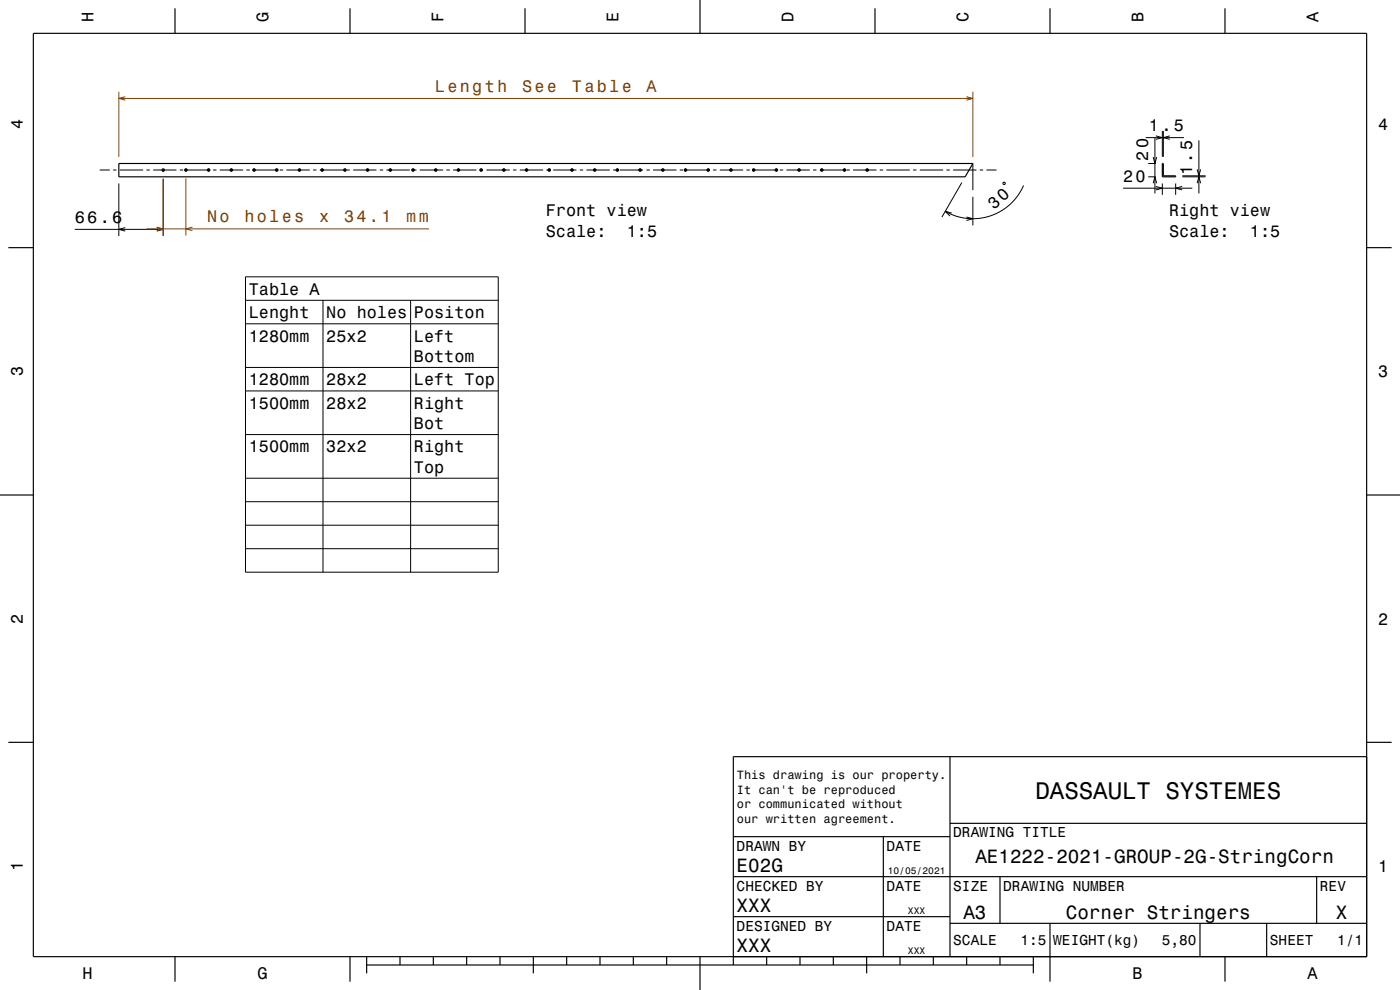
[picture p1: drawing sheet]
<svg xmlns="http://www.w3.org/2000/svg" width="420mm" height="297mm" viewBox="0 0 420 297" stroke-linecap="round" stroke-linejoin="round" font-family="sans-serif">
<g fill="none" stroke="#000" stroke-width=".3">
<path d="M348.7 39.3v7.7M349 39.3v7.7M29.9 51h3M33.9 51h1M35.6 55v15.8M35.9 51h7M43.9 51h1M45.9 51h7M49 51v.6M49 53.6v17.2M53.9 51h1M55.3 51h7.8"/>
<path d="M55.8 50.5v1M62.6 50.5v1M63.9 51h1M65.9 51h7M69.4 50.5v1M73.9 51h1M75.7 51h7.8M76.2 50.5v1M83 50.5v1M83.9 51h1M85.9 51h7M89.8 50.5v1"/>
<path d="M93.9 51h1M95.9 51h9M96.7 50.5v1M103.5 50.5v1M105.9 51h7M110.3 50.5v1M113.9 51h1M115.9 51h7M117.1 50.5v1M123.4 51h1.5M123.9 50.5v1M125.9 51h7"/>
<path d="M130.7 50.5v1M133.9 51h1M135.9 51h7M137.5 50.5v1M143.9 51h1M144.3 50.5v1M145.9 51h7M151.2 50.5v1M153.9 51h1M155.9 51h7M158 50.5v1M163.9 51h1.3"/>
<path d="M164.8 50.5v1M165.9 51h7M171.6 50.5v1M173.9 51h1M175.9 51h7M178.4 50.5v1M183.9 51h1.8M185.2 50.5v1M185.9 51h7M192 50.5v1M193.9 51h1M195.9 51h7"/>
<path d="M198.8 50.5v1M203.9 51h1M205.2 51h7.7M205.7 50.5v1M212.5 50.5v1M213.9 51h1M215.9 51h7M219.3 50.5v1M223.9 51h1M225.6 51h7.8M226.1 50.5v1M232.9 50.5v1"/>
<path d="M233.9 51h1M235.9 51h7M239.7 50.5v1M243.9 51h1M245.9 51h7.9M246.5 50.5v1M253.3 50.5v1M253.9 51h1M255.9 51h7M260.2 50.5v1M263.9 51h1M265.9 51h7"/>
<path d="M273.9 51h1M275.9 51h7M283.9 51h1M285.9 51h7M288.6 54.8l-6 10.3M291.9 49v8M291.9 59v8.6M293.9 51h1M295.9 51h3.1M300.9 54.8l.5-.1 .2 .5-.5 .1zM307.1 55.6l-1.7 3-2.3 2.6-2.8 2.1-3.2 1.5-3.7 .7h-3.2l-3.2-.6-3.4-1.5M336.9 56.5h20.8"/>
<path d="M343.7 41.3h11.5M344.5 53h2.2M344.5 49h2.2M346 55l.5-2 .5 2M346 47.1l.5 1.9 .5-1.9M346.5 41.4v16.6M346.8 55.9l1.9 .6-1.9 .5M346.8 40.8l1.9 .5-1.9 .5M348.7 55v3.5M350.9 40.8l-1.9 .5 1.9 .5M352.7 55v3.5M354.6 55.9l-1.9 .6 1.9 .5"/>
<path d="M354.7 53h7M354.7 52.7h7M359.2 50.8l.5 1.9 .5-1.9M359.2 55l.5-2 .5 2M359.7 42.1v15.9M22.4 68.8h26.6M37.6 68.3l-2 .5 2 .5M47 68.3l2 .5-2 .5M285.5 63.9l-1.9-.5 1.4 1.4M289.9 65.1l2 .5-2 .5M73.6 83h75.9v88.7h-75.9zM73.6 90.1h75.9"/>
<path d="M73.6 97.1h75.9M96.9 90.1v81.6M123.2 90.1v81.6M73.6 110.2h75.9M73.6 117.3h75.9M73.6 130.4h75.9M73.6 143.5h75.9M73.6 150.5h75.9M73.6 157.6h75.9M73.6 164.6h75.9"/>
</g>
<path d="M35.6 27.5v19.5M35.6 29.5h256.3M37.6 29l-2 .5 2 .6M289.9 29l2 .5-2 .6M291.9 27.5v19.5M49 53.6v17.1M55.8 53.5v17.2M44 68.7h84.7M47 68.1l2 .6-2 .5M57.7 68.1l-1.9 .6 1.9 .5" fill="none" stroke="#804000" stroke-width=".3"/>
<g fill="none" stroke="#000" stroke-width=".35">
<path d="M10 10h400v277h-400zM52.5 2.5v7.5M105 2.5v7.5M157.5 2.5v7.5M210 0v10M262.5 2.5v7.5M315 2.5v7.5M367.5 2.5v7.5M35.6 49h256.3l-2.4 4h-253.9zM348.7 49h.3v3.7h3.7v.3h-4zM2.5 74.3h7.5M410 74.3h7.5"/>
<path d="M0 148.5h10M410 148.5h10M2.5 222.7h7.5M285 227v60M410 222.7h7.5M410 227h-190v62.5M220 251h65M265 251v36M285 247h125M220 275h65M220 263h190M285 277h125"/>
<path d="M300 263v14M315 277v17.5M360 277v10M380 277v10M395 263v14M52.5 287v7.5M105 287v7.5M110 289.5h200M110 287v5M120 287v2.5M130 287v2.5M140 287v2.5"/>
<path d="M150 287v2.5M160 287v5M170 287v2.5M180 287v2.5M190 287v2.5M200 287v2.5M210 287v10M230 287v2.5M240 287v2.5M250 287v2.5M260 287v5M270 287v2.5"/>
<path d="M280 287v2.5M290 287v2.5M300 287v2.5M310 287v5M367.5 287v7.5"/>
<circle cx="49" cy="51" r=".36"/>
<circle cx="55.8" cy="51" r=".36"/>
<circle cx="62.6" cy="51" r=".36"/>
<circle cx="69.4" cy="51" r=".36"/>
<circle cx="76.2" cy="51" r=".36"/>
<circle cx="83" cy="51" r=".36"/>
<circle cx="89.8" cy="51" r=".36"/>
<circle cx="96.7" cy="51" r=".36"/>
<circle cx="103.5" cy="51" r=".36"/>
<circle cx="110.3" cy="51" r=".36"/>
<circle cx="117.1" cy="51" r=".36"/>
<circle cx="123.9" cy="51" r=".36"/>
<circle cx="130.7" cy="51" r=".36"/>
<circle cx="137.5" cy="51" r=".36"/>
<circle cx="144.3" cy="51" r=".36"/>
<circle cx="151.2" cy="51" r=".36"/>
<circle cx="158" cy="51" r=".36"/>
<circle cx="164.8" cy="51" r=".36"/>
<circle cx="171.6" cy="51" r=".36"/>
<circle cx="178.4" cy="51" r=".36"/>
<circle cx="185.2" cy="51" r=".36"/>
<circle cx="192" cy="51" r=".36"/>
<circle cx="198.8" cy="51" r=".36"/>
<circle cx="205.7" cy="51" r=".36"/>
<circle cx="212.5" cy="51" r=".36"/>
<circle cx="219.3" cy="51" r=".36"/>
<circle cx="226.1" cy="51" r=".36"/>
<circle cx="232.9" cy="51" r=".36"/>
<circle cx="239.7" cy="51" r=".36"/>
<circle cx="246.5" cy="51" r=".36"/>
<circle cx="253.3" cy="51" r=".36"/>
<circle cx="260.2" cy="51" r=".36"/>
</g>
<text font-size="7.2" x="310.6" y="239.6">DASSAULT SYSTEMES</text>
<g font-size="5.8">
<text x="221" y="261.6">E02G</text>
<text x="292.6" y="258.8">AE1222-2021-GROUP-2G-StringCorn</text>
<text x="221" y="273.6">XXX</text>
<text x="289" y="275.6">A3</text>
<text x="319.7" y="275.6">Corner Stringers</text>
<text x="400.8" y="275.6">X</text>
<text x="221" y="285.6">XXX</text>
</g>
<g font-size="5">
<text x="28.1" y="6.5" transform="rotate(-90 28.1 6.5)">H</text>
<text x="80.6" y="6.5" transform="rotate(-90 80.6 6.5)">G</text>
<text x="133.1" y="6.5" transform="rotate(-90 133.1 6.5)">F</text>
<text x="185.6" y="6.5" transform="rotate(-90 185.6 6.5)">E</text>
<text x="238.1" y="6.5" transform="rotate(-90 238.1 6.5)">D</text>
<text x="290.6" y="6.5" transform="rotate(-90 290.6 6.5)">C</text>
<text x="343.1" y="6.5" transform="rotate(-90 343.1 6.5)">B</text>
<text x="395.6" y="6.5" transform="rotate(-90 395.6 6.5)">A</text>
<text x="6.8" y="38.7" transform="rotate(-90 6.8 38.7)">4</text>
<text x="344.7" y="39.3">1.5</text>
<text x="413.5" y="39">4</text>
<text x="344.5" y="48.2" transform="rotate(-90 344.5 48.2)">20</text>
<text x="357.7" y="52.6" transform="rotate(-90 357.7 52.6)">1.5</text>
<text x="336.9" y="54.5">20</text>
<text x="163.8" y="64.9">Front view</text>
<text x="298.2" y="63" transform="rotate(-42 298.2 63)">30</text>
<text x="350.7" y="64.9">Right view</text>
<text x="22.4" y="66.8">66.6</text>
<text x="163.8" y="71">Scale:</text>
<text x="188" y="71">1:5</text>
<text x="350.7" y="71">Scale:</text>
<text x="375" y="71">1:5</text>
<text x="74.6" y="88.4">Table A</text>
<text x="74.6" y="95.5">Lenght</text>
<text x="97.9" y="95.5">No holes</text>
<text x="124.2" y="95.5">Positon</text>
<text x="74.6" y="102.5">1280mm</text>
<text x="97.9" y="102.5">25x2</text>
<text x="124.2" y="102.5">Left</text>
<text x="6.8" y="112.9" transform="rotate(-90 6.8 112.9)">3</text>
<text x="124.2" y="108.5">Bottom</text>
<text x="413.5" y="113.2">3</text>
<text x="74.6" y="115.6">1280mm</text>
<text x="97.9" y="115.6">28x2</text>
<text x="124.2" y="115.6">Left Top</text>
<text x="74.6" y="122.6">1500mm</text>
<text x="97.9" y="122.6">28x2</text>
<text x="124.2" y="122.6">Right</text>
<text x="124.2" y="128.7">Bot</text>
<text x="74.6" y="135.7">1500mm</text>
<text x="97.9" y="135.7">32x2</text>
<text x="124.2" y="135.7">Right</text>
<text x="124.2" y="141.8">Top</text>
<text x="6.8" y="187.1" transform="rotate(-90 6.8 187.1)">2</text>
<text x="413.5" y="187.4">2</text>
<text x="6.8" y="261.3" transform="rotate(-90 6.8 261.3)">1</text>
<text x="413.5" y="261.6">1</text>
<text x="24.7" y="293.8">H</text>
<text x="77.2" y="293.8">G</text>
<text x="339.7" y="293.8">B</text>
<text x="392.2" y="293.8">A</text>
</g>
<g font-size="5" fill="#804000">
<text x="130.5" y="27.5">Length</text>
<text x="156.6" y="27.5">See</text>
<text x="171.6" y="27.5">Table</text>
<text x="194" y="27.5">A</text>
<text x="62.1" y="66.7">No</text>
<text x="73.3" y="66.7">holes</text>
<text x="95.7" y="66.7">x</text>
<text x="103.2" y="66.7">34.1</text>
<text x="121.9" y="66.7">mm</text>
</g>
<g font-size="4.3">
<text x="286" y="251.2">DRAWING TITLE</text>
<text x="221" y="255.2">DRAWN BY</text>
<text x="266" y="255.2">DATE</text>
<text x="221" y="267.2">CHECKED BY</text>
<text x="266" y="267.2">DATE</text>
<text x="286" y="267.2">SIZE</text>
<text x="301" y="267.2">DRAWING NUMBER</text>
<text x="396" y="267.2">REV</text>
<text x="221" y="279.2">DESIGNED BY</text>
<text x="266" y="279.2">DATE</text>
<text x="286" y="283.6">SCALE</text>
<text x="306.2" y="283.6">1:5</text>
<text x="316" y="283.6">WEIGHT(kg)</text>
<text x="348.6" y="283.6">5,80</text>
<text x="381" y="283.6">SHEET</text>
<text x="401.2" y="283.6">1/1</text>
</g>
<g font-size="3.6">
<text x="221.1" y="233.8">This drawing is our property.</text>
<text x="221.1" y="238.1">It can't be reproduced</text>
<text x="221.1" y="242.5">or communicated without</text>
<text x="221.1" y="246.8">our written agreement.</text>
</g>
<g font-size="2.9">
<text x="266.3" y="262.3">10/05/2021</text>
<text x="272.4" y="274.3">XXX</text>
<text x="272.4" y="286.3">XXX</text>
</g>
</svg>
